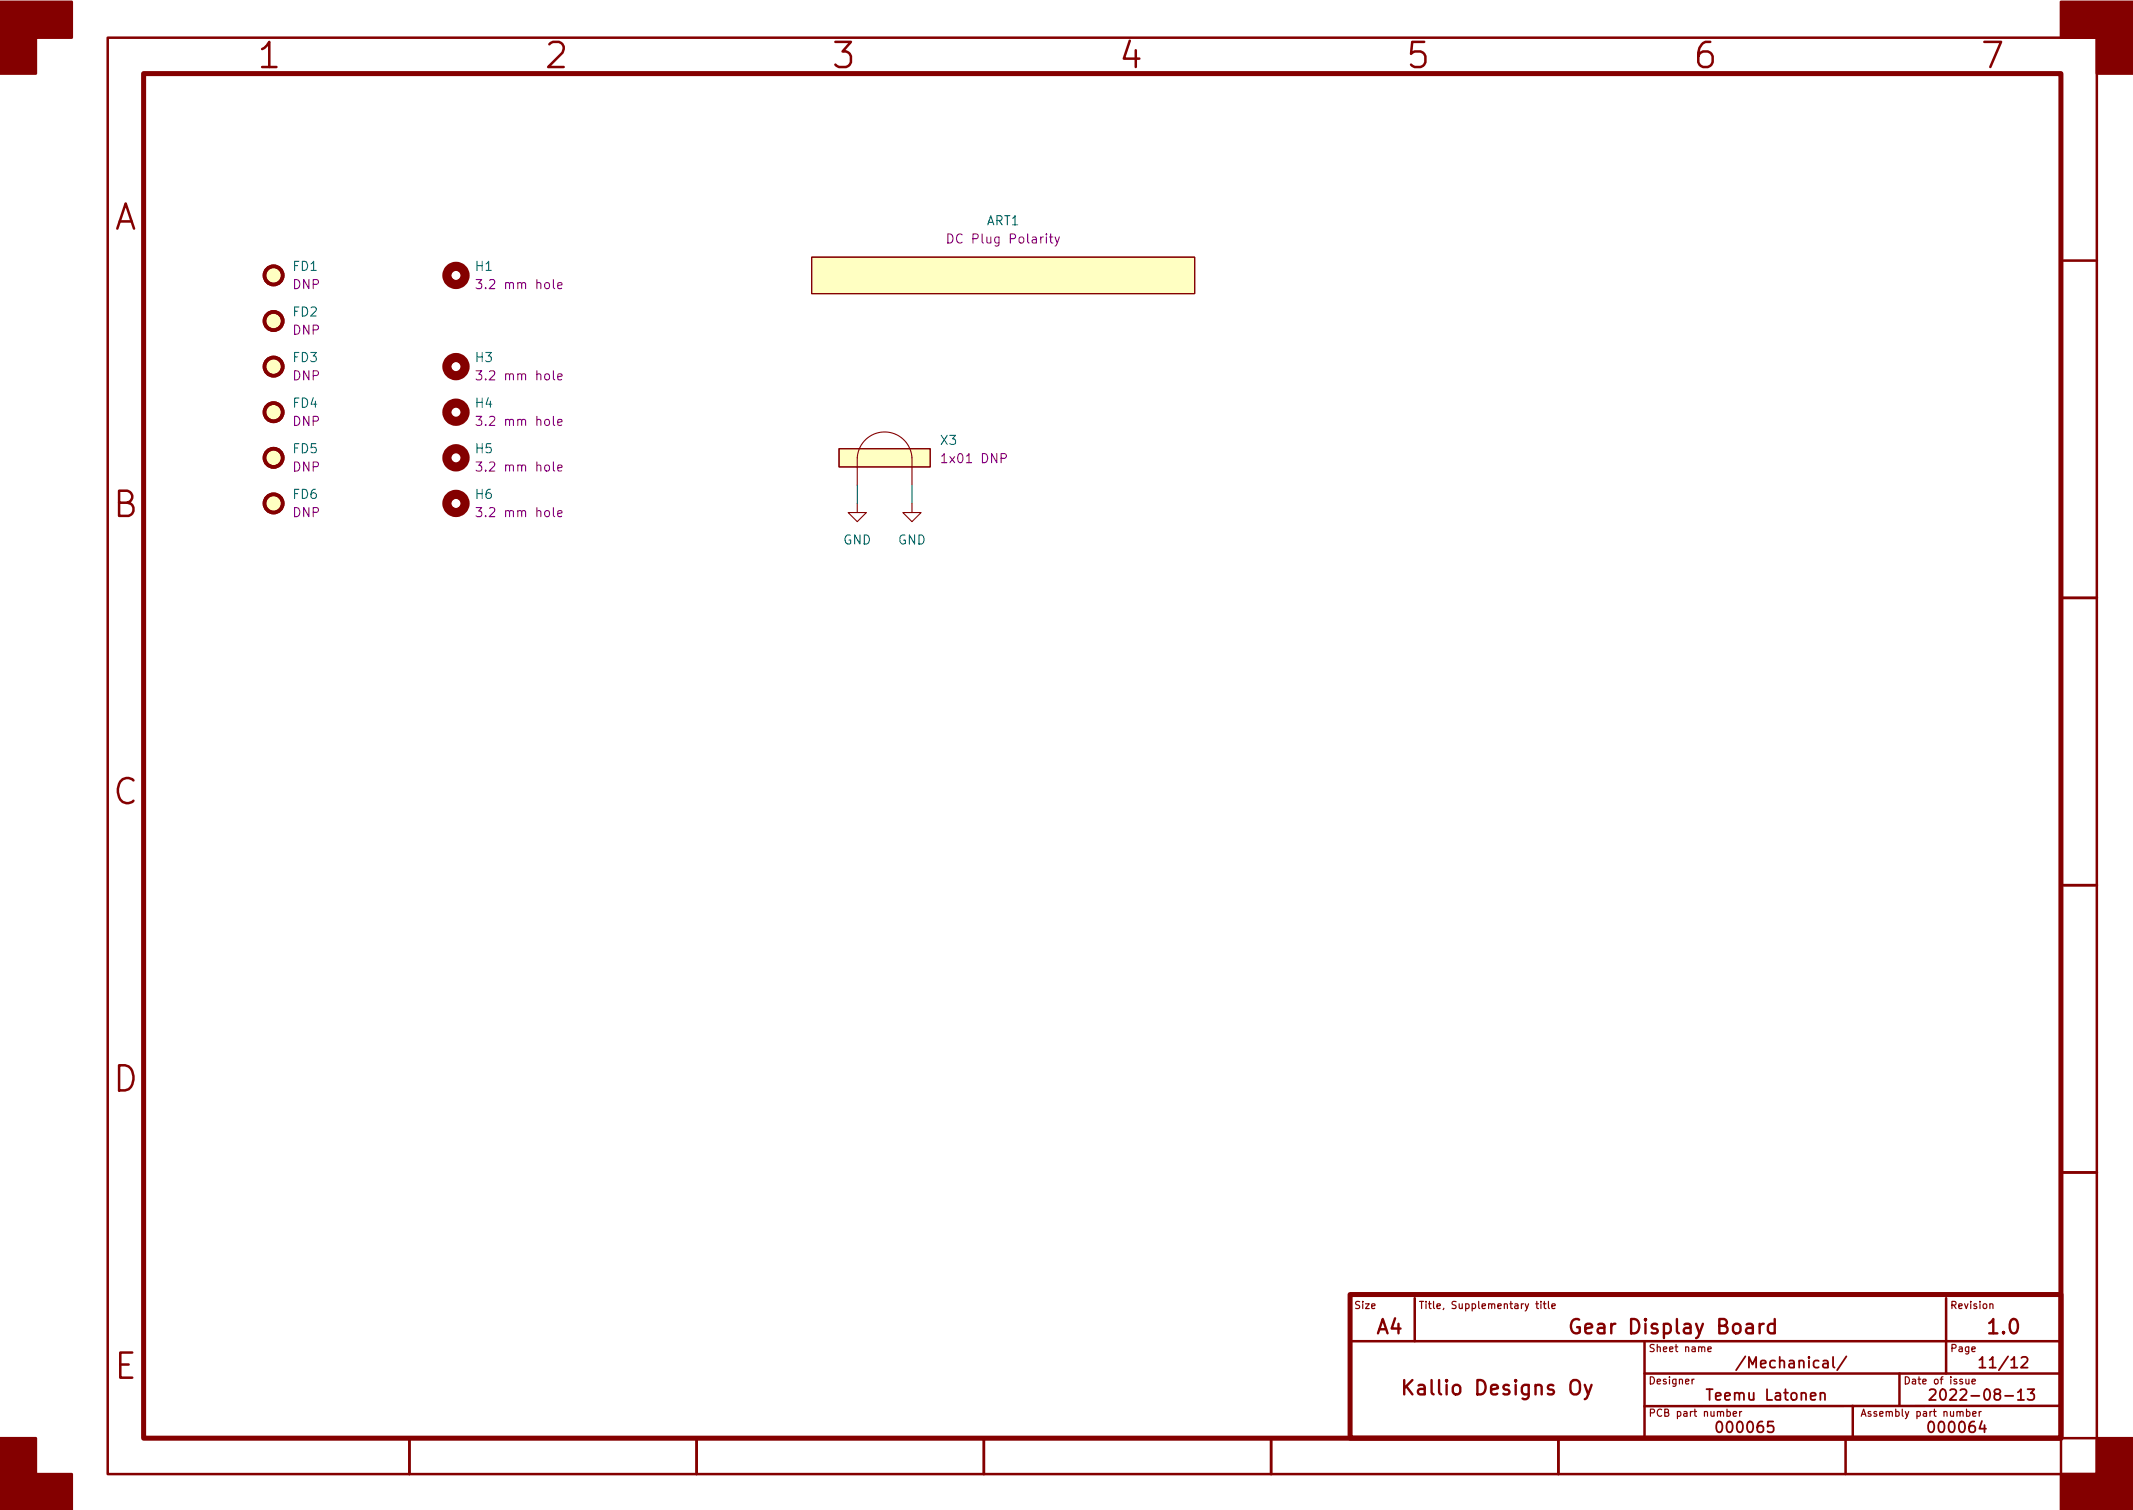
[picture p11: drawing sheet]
<svg xmlns="http://www.w3.org/2000/svg" width="297mm" height="210mm" viewBox="0 0 297 210" stroke-linecap="round" stroke-linejoin="round" font-family="sans-serif">
<g fill="none" stroke="#840000" stroke-width=".35">
<path d="M15 5.2h277v200.1h-277zM287 36.3h5M287 83.3h5M287 123.3h5M287 163.3h5M188 186.8h99M197 180.8v6M229 186.8v13.5M229 191.3h58M258 195.8v4.5M264.5 191.3v4.5M271 180.8v10.5"/>
<path d="M287 195.8h-58M57 200.3v5M97 200.3v5M137 200.3v5M177 200.3v5M181 200.3h111M217 200.3v5M257 200.3v5M287 200.3v5"/>
</g>
<path d="M20 10.2h267v190.1h-267zM188 180.3h99v20h-99z" fill="none" stroke="#840000" stroke-width=".7"/>
<g fill="#840000" stroke="#840000" stroke-width=".35">
<path d="M0 .2h10v5h-5v5h-5z"/>
<path d="M0 200.3h5v5h5v5h-10z"/>
<path d="M287 .2h10v10h-5v-5h-5z"/>
<path d="M292 200.3h5v10h-10v-5h5z"/>
</g>
<g fill="none" stroke="#840000" stroke-width=".17">
<path d="M213.9 181.5h.4M214 181.2v.9l.3 .1M214.6 181.2v.1M214.6 181.5v.7M214.9 181.5h.4M215.1 181.2v.9l.2 .1M215.6 181.2v.9l.2 .1M216.1 181.9l.5-.1-.1-.2-.2-.1-.2 .2 .1 .5h.3M235.6 192v.7M235.9 192l-.3 .2M237.8 187.9l.5-.1v-.2l-.3-.1-.2 .2 .1 .5h.4M240.5 196.6l.3-.1 .2 .2-.1 .5h-.4"/>
<path d="M241.4 196.9l.4-.1v-.2l-.3-.1-.1 .2v.5h.4M242.3 196.5v.7M242.5 196.5l-.2 .2M273.8 192v.7h.2l.2-.1M273.9 196.6l.2-.1 .2 .2-.1 .5h-.3M273.9 196.2v1M274.2 192v.7M274.6 192.4l.5-.1-.1-.2-.2-.1-.2 .2 .1 .5h.3M274.7 196.9l.5-.1-.1-.2-.2-.1-.2 .2 .1 .5h.3M275.6 196.5v.7M275.9 196.5l-.3 .2M277.1 181.6l.2-.1 .2 .1v.6"/>
</g>
<path d="M195.5 192.2v2M195.8 193l.9 1.2M196.7 192.2l-1.2 1.1M219 192.3a.66 .66 0 0 1 .7-.1 .66 .66 0 0 1 .3 .6v.7a.67 .67 0 0 1-.6 .7 .67 .67 0 0 1-.7-.7v-.7l.1-.4zM219.9 183.8a.77 .77 0 0 0-.8 0 .77 .77 0 0 0-.3 .7 .85 .85 0 0 0 .2 .9 .85 .85 0 0 0 .9 .2l.1-.1v-.7h-.4M220.7 192.8l.5 1.4M221.6 192.8l-.6 1.8-.3 .2M245.6 184.3a.51 .51 0 0 0-.6 .4M247.1 184.4l-.5-.1-.4 .4v.6l.2 .3 .2 .1 .5-.1M247.1 183.7v2" fill="none" stroke="#840000" stroke-width=".33"/>
<path d="M253.5 194.1a.37 .37 0 0 1 .6 0v.8M253.9 189.5l.2-.1 .4 .1 .1 .9M254.6 189.8l-.5 .1a.29 .29 0 0 0-.3 .2 .29 .29 0 0 0 .3 .3h.5M255.3 188.9v1.3l.2 .2M257.1 188.9l-1.3 1.9M268.7 193.6l.2-.2 .5 .1a.41 .41 0 0 1 .1 .6l-.9 .8h1M275.6 189.4l.5-.5v1.5M275.6 190.4h.9M281.5 189.1l.2-.2 .5 .1a.41 .41 0 0 1 .1 .6l-.9 .8h1M282.4 193.4h.9l-.5 .6a.41 .41 0 0 1 .5 .3v.3l-.2 .3h-.5l-.2-.1" fill="none" stroke="#840000" stroke-width=".25"/>
<g fill="none" stroke="#840000" stroke-width="1.3">
<circle cx="63.5" cy="38.3" r="1.27"/>
<circle cx="63.5" cy="57.4" r="1.27"/>
<circle cx="63.5" cy="51" r="1.27"/>
<circle cx="63.5" cy="70.1" r="1.27"/>
<circle cx="63.5" cy="63.7" r="1.27"/>
</g>
<g fill="none" stroke="#840084" stroke-width=".15">
<path d="M66.3 38.9h.8l-.4 .5 .3 .1v.6l-.2 .1h-.3l-.2-.1M77.7 39.8l.6-.2-.1-.2-.3-.1-.2 .2v.6h.5M132 32.6a.64 .64 0 0 1 .7 .6 .64 .64 0 0 1-.7 .6zM146.1 33h.5M146.3 32.6v1.1l.1 .1h.2M146.9 33l.3 .8M147.5 33l-.4 1.1-.2 .2M66.3 51.6h.8l-.4 .5 .3 .1v.6l-.2 .1h-.3l-.2-.1M66.3 58h.8l-.4 .5 .3 .1v.5l-.2 .1h-.3l-.2-.1M77.7 52.5l.6-.2-.1-.2-.3-.1-.2 .2v.6h.5M77.7 58.8l.6-.1-.1-.2-.3-.1-.2 .2v.6h.5M66.3 64.3h.8l-.4 .5 .3 .1v.6l-.2 .1h-.3l-.2-.1"/>
<path d="M66.3 70.7h.8l-.4 .5 .3 .1v.5l-.2 .1h-.3l-.2-.1M77.7 65.2l.6-.2-.1-.2-.3-.1-.2 .2v.6h.5M77.7 71.5l.6-.1-.1-.2-.3-.1-.2 .2v.6h.5"/>
</g>
<path d="M113 35.8h53.4v5.1h-53.4zM116.8 62.5h12.7v2.5h-12.7zM119.4 70.1v1.3h1.2l-1.2 1.2-1.3-1.2h1.3M119.4 67.6v-3.9a3.8 3.8 0 0 1 3.8-3.6 3.8 3.8 0 0 1 3.8 3.6v3.9M127 70.1v1.3h1.3l-1.3 1.2-1.3-1.2h1.3" fill="none" stroke="#840000" stroke-width=".15"/>
<g fill="#ffffc2" stroke="#ffffc2" stroke-width=".14">
<path d="M116.8 62.5h12.7v2.5h-12.7z"/>
<path d="M113 35.8h53.4v5.1h-53.4z"/>
<circle cx="38.1" cy="70.1" r="1.27"/>
<circle cx="38.1" cy="38.3" r="1.27"/>
<circle cx="38.1" cy="44.7" r="1.27"/>
<circle cx="38.1" cy="57.4" r="1.27"/>
<circle cx="38.1" cy="51" r="1.27"/>
<circle cx="38.1" cy="63.7" r="1.27"/>
</g>
<g fill="none" stroke="#840000" stroke-width=".51">
<circle cx="38.1" cy="38.3" r="1.27"/>
<circle cx="38.1" cy="44.7" r="1.27"/>
<circle cx="38.1" cy="51" r="1.27"/>
<circle cx="38.1" cy="57.4" r="1.27"/>
<circle cx="38.1" cy="63.7" r="1.27"/>
<circle cx="38.1" cy="70.1" r="1.27"/>
</g>
<path d="M119.4 67.6v2.5M127 67.6v2.5" fill="none" stroke="#009600" stroke-width=".15"/>
<g font-size="4.9" fill="#840000">
<text x="36.1" y="9.5">1</text>
<text x="76.1" y="9.5">2</text>
<text x="116.1" y="9.5">3</text>
<text x="156.1" y="9.5">4</text>
<text x="196.1" y="9.5">5</text>
<text x="236.1" y="9.5">6</text>
<text x="276.1" y="9.5">7</text>
<text x="15.7" y="32">A</text>
<text x="15.7" y="72">B</text>
<text x="15.7" y="112">C</text>
<text x="15.7" y="152">D</text>
<text x="15.9" y="192">E</text>
</g>
<g font-size="2.8" fill="#840000">
<text x="191.7" y="185.8">A4</text>
<text x="220.1" y="185.8">Gear Display Board</text>
<text x="277.1" y="185.8">1.0</text>
<text x="196.7" y="194.3">Kallio Designs Oy</text>
</g>
<g font-size="2.1" fill="#840000">
<text x="241.5" y="190.5">/Mechanical/</text>
<text x="276.4" y="190.5">11/12</text>
<text x="238.3" y="195">Teemu Latonen</text>
<text x="270.7" y="195">2022-08-13</text>
<text x="239.5" y="199.5">000065</text>
<text x="269" y="199.5">000064</text>
</g>
<g font-size="1.8" fill="#840084">
<text x="132.8" y="33.9">DC Plug Polarity</text>
<text x="40.8" y="40.3">DNP</text>
<text x="67.2" y="40.3">3.2 mm hole</text>
<text x="40.8" y="46.6">DNP</text>
<text x="40.8" y="53">DNP</text>
<text x="67.2" y="53">3.2 mm hole</text>
<text x="40.8" y="59.3">DNP</text>
<text x="67.2" y="59.3">3.2 mm hole</text>
<text x="40.8" y="65.7">DNP</text>
<text x="67.2" y="65.7">3.2 mm hole</text>
<text x="131.6" y="64.5">1x01 DNP</text>
<text x="40.8" y="72">DNP</text>
<text x="67.2" y="72">3.2 mm hole</text>
</g>
<g font-size="1.8" fill="#006464">
<text x="137.4" y="31.4">ART1</text>
<text x="40.8" y="37.7">FD1</text>
<text x="66.3" y="37.7">H1</text>
<text x="40.8" y="44.1">FD2</text>
<text x="40.8" y="50.4">FD3</text>
<text x="66.3" y="50.4">H3</text>
<text x="40.8" y="56.8">FD4</text>
<text x="66.3" y="56.8">H4</text>
<text x="40.8" y="63.1">FD5</text>
<text x="66.3" y="63.1">H5</text>
<text x="131" y="61.9">X3</text>
<text x="40.8" y="69.5">FD6</text>
<text x="66.3" y="69.5">H6</text>
<text x="117.4" y="75.8">GND</text>
<text x="125" y="75.8">GND</text>
</g>
<g font-size="1.4" fill="#840000">
<text x="188.5" y="182.3">Size</text>
<text x="197.5" y="182.3">Title, Supplementary title</text>
<text x="271.5" y="182.3">Revision</text>
<text x="229.5" y="188.3">Sheet name</text>
<text x="271.5" y="188.3">Page</text>
<text x="229.5" y="192.8">Designer</text>
<text x="229.5" y="197.3">PCB part number</text>
<text x="259" y="197.3">Assembly part number</text>
<text x="265" y="192.8">Date of issue</text>
</g>
</svg>
